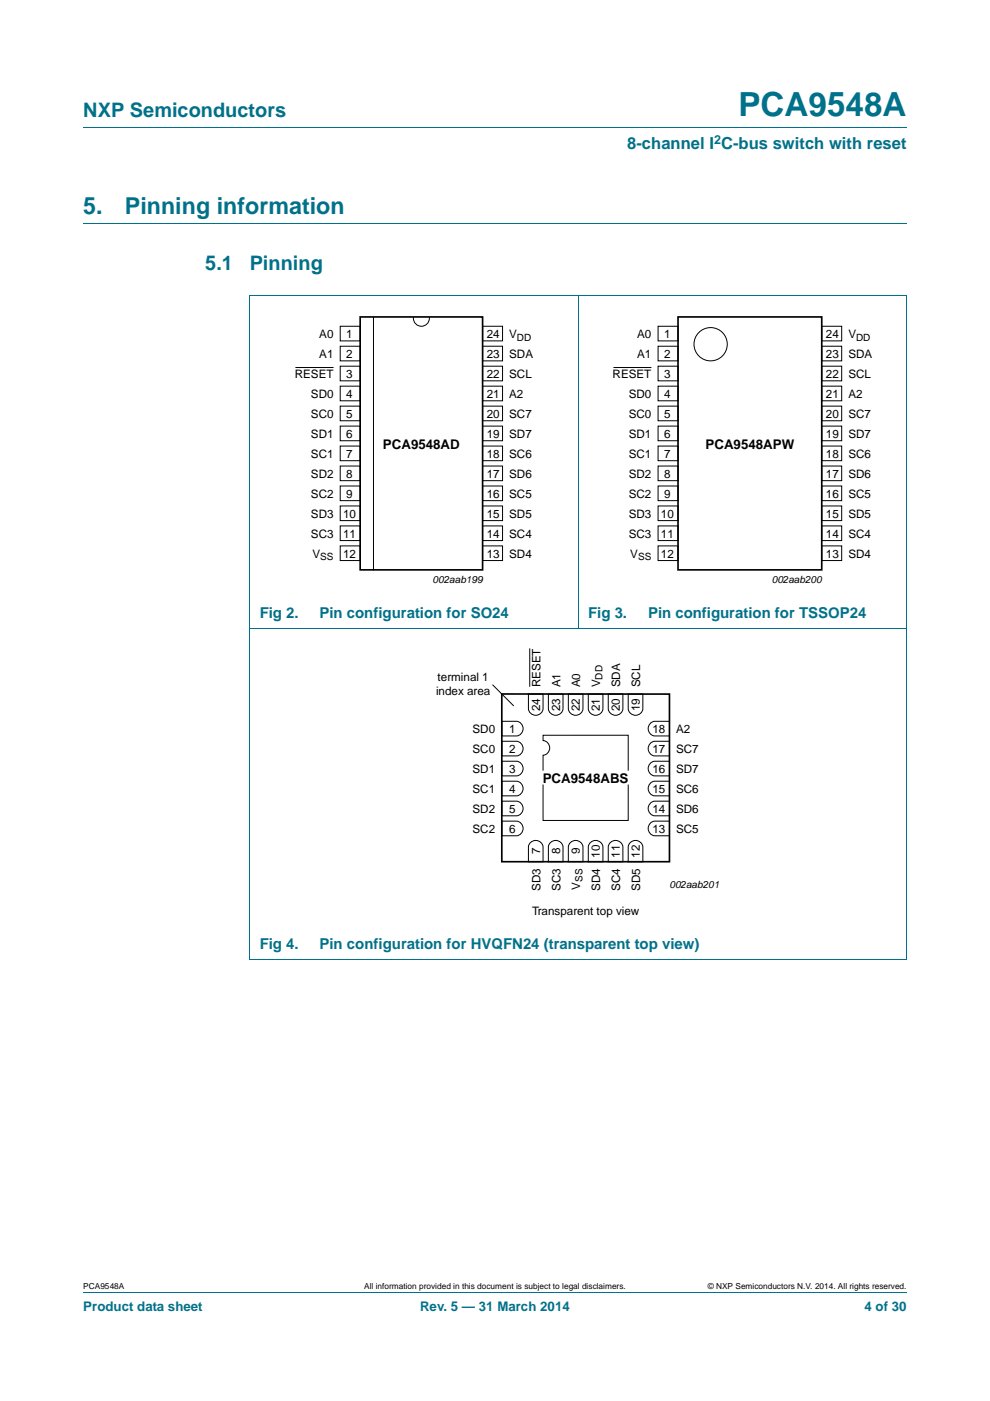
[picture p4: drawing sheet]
<svg xmlns="http://www.w3.org/2000/svg" width="210mm" height="297mm" viewBox="0 0 210 297" stroke-linecap="round" stroke-linejoin="round" font-family="sans-serif">
<path d="M17.7 27h174.6M17.7 47.4h174.6M52.9 62.6h139.4M53 62.7v140.6M122.6 62.6v70.6M192.3 62.7v140.6M52.9 133.2h139.4M52.9 203.4h139.4M17.7 273.9h174.6" fill="none" stroke="#00718a" stroke-width=".21"/>
<g fill="none" stroke="#000" stroke-width=".21">
<path d="M62.7 77.9h8M72.2 69.2h4.2v3.1h-4.2zM72.2 73.4h4.2v3.1h-4.2zM72.2 77.6h4.2v3.1h-4.2zM79.2 67.2v53.7M87.7 67.2a1.71 1.71 0 0 0 1.7 2 1.71 1.71 0 0 0 1.7-2M102.4 77.6h4.2v3.1h-4.2zM102.4 69.2h4.2v3.1h-4.2zM102.4 73.4h4.2v3.1h-4.2zM130.1 77.9h8.1M139.6 69.2h4.2v3.1h-4.2zM139.6 73.4h4.2v3.1h-4.2z"/>
<path d="M139.6 77.6h4.2v3.1h-4.2zM174.3 77.6h4.2v3.1h-4.2zM174.3 69.2h4.2v3.1h-4.2zM174.3 73.4h4.2v3.1h-4.2zM72.2 81.9h4.2v3.1h-4.2zM72.2 86.1h4.2v3.1h-4.2zM72.2 90.3h4.2v3.1h-4.2zM72.2 94.6h4.2v3.1h-4.2zM72.2 98.8h4.2v3.1h-4.2zM102.4 94.6h4.2v3.1h-4.2zM102.4 98.8h4.2v3.1h-4.2zM102.4 86.1h4.2v3.1h-4.2z"/>
<path d="M102.4 90.3h4.2v3.1h-4.2zM102.4 81.9h4.2v3.1h-4.2zM139.6 81.9h4.2v3.1h-4.2zM139.6 86.1h4.2v3.1h-4.2zM139.6 90.3h4.2v3.1h-4.2zM139.6 94.6h4.2v3.1h-4.2zM139.6 98.8h4.2v3.1h-4.2zM174.3 94.6h4.2v3.1h-4.2zM174.3 98.8h4.2v3.1h-4.2zM174.3 86.1h4.2v3.1h-4.2zM174.3 90.3h4.2v3.1h-4.2zM174.3 81.9h4.2v3.1h-4.2z"/>
<path d="M72.2 103h4.2v3.1h-4.2zM72.2 107.3h4.2v3.1h-4.2zM72.2 111.5h4.2v3.1h-4.2zM72.2 115.7h4.2v3.1h-4.2zM102.4 111.5h4.2v3.1h-4.2zM102.4 115.7h4.2v3.1h-4.2zM102.4 103h4.2v3.1h-4.2zM102.4 107.3h4.2v3.1h-4.2zM139.6 103h4.2v3.1h-4.2zM139.6 107.3h4.2v3.1h-4.2zM139.6 111.5h4.2v3.1h-4.2zM139.6 115.7h4.2v3.1h-4.2z"/>
<path d="M174.3 111.5h4.2v3.1h-4.2zM174.3 115.7h4.2v3.1h-4.2zM174.3 103h4.2v3.1h-4.2zM174.3 107.3h4.2v3.1h-4.2zM112.4 137.5v8.1M104.5 145.2l4.5 4.5M106.4 157.2h3.1a1.56 1.56 0 0 1 1.4 1.5 1.56 1.56 0 0 1-1.4 1.6h-3.1zM106.4 152.9h3.1a1.56 1.56 0 0 1 1.4 1.6 1.56 1.56 0 0 1-1.4 1.5h-3.1zM112.1 147.1h3.1v3.1a1.56 1.56 0 0 1-1.6 1.5 1.56 1.56 0 0 1-1.5-1.5zM115.2 155.9h18v18.1h-18v-13.9a1.56 1.56 0 0 0 1.4-1.5 1.56 1.56 0 0 0-1.4-1.6zM116.3 147.1h3.1v3.1a1.56 1.56 0 0 1-1.5 1.5 1.56 1.56 0 0 1-1.6-1.5zM120.5 147.1h3.1v3.1a1.56 1.56 0 0 1-1.5 1.5 1.56 1.56 0 0 1-1.6-1.5z"/>
<path d="M124.8 147.1h3.1v3.1a1.56 1.56 0 0 1-1.6 1.5 1.56 1.56 0 0 1-1.5-1.5zM129 147.1h3.1v3.1a1.56 1.56 0 0 1-1.5 1.5 1.56 1.56 0 0 1-1.6-1.5zM133.2 147.1h3.1v3.1a1.56 1.56 0 0 1-1.5 1.5 1.56 1.56 0 0 1-1.6-1.5zM138.1 157.5l.8-.3h3.1v3.1h-3.1a1.57 1.57 0 0 1-1.4-1.1 1.57 1.57 0 0 1 .6-1.7zM138.1 153.3l.8-.4h3.1v3.1h-3.1a1.57 1.57 0 0 1-1.4-1.1 1.57 1.57 0 0 1 .6-1.6zM106.4 174.1h3.1a1.56 1.56 0 0 1 1.4 1.5 1.56 1.56 0 0 1-1.4 1.6h-3.1zM106.4 169.9h3.1a1.56 1.56 0 0 1 1.4 1.5 1.56 1.56 0 0 1-1.4 1.6h-3.1zM106.4 165.6h3.1a1.56 1.56 0 0 1 1.4 1.6 1.56 1.56 0 0 1-1.4 1.5h-3.1zM106.4 161.4h3.1a1.56 1.56 0 0 1 1.4 1.5 1.56 1.56 0 0 1-1.4 1.6h-3.1zM112.4 178.8a1.57 1.57 0 0 1 1.7-.5 1.57 1.57 0 0 1 1.1 1.3v3.1h-3.1v-3.1zM116.6 178.8a1.57 1.57 0 0 1 1.7-.5 1.57 1.57 0 0 1 1.1 1.3v3.1h-3.1v-3.1zM120.9 178.8a1.57 1.57 0 0 1 1.6-.5 1.57 1.57 0 0 1 1.1 1.3v3.1h-3.1v-3.1z"/>
<path d="M125.1 178.8a1.57 1.57 0 0 1 1.7-.5 1.57 1.57 0 0 1 1.1 1.3v3.1h-3.1v-3.1zM129.3 178.8a1.57 1.57 0 0 1 1.7-.5 1.57 1.57 0 0 1 1.1 1.3v3.1h-3.1v-3.1zM133.6 178.8a1.57 1.57 0 0 1 1.6-.5 1.57 1.57 0 0 1 1.1 1.3v3.1h-3.1v-3.1zM138.1 174.4l.8-.3h3.1v3.1h-3.1a1.57 1.57 0 0 1-1.4-1.1 1.57 1.57 0 0 1 .6-1.7zM138.1 170.2l.8-.3h3.1v3.1h-3.1a1.57 1.57 0 0 1-1.4-1.1 1.57 1.57 0 0 1 .6-1.7zM138.1 166l.8-.4h3.1v3.1h-3.1a1.57 1.57 0 0 1-1.4-1.1 1.57 1.57 0 0 1 .6-1.6zM138.1 161.7l.8-.3h3.1v3.1h-3.1a1.57 1.57 0 0 1-1.4-1.1 1.57 1.57 0 0 1 .6-1.7z"/>
<circle cx="150.7" cy="73" r="3.5"/>
</g>
<path d="M76.4 67.2h26v53.6h-26zM143.8 67.2h30.5v53.6h-30.5zM106.4 147.1l35.6 .1v35.5h-35.6z" fill="none" stroke="#000" stroke-width=".35"/>
<path d="M114.9 163.6h18.5v2.6h-18.5z" fill="#fff" stroke="#fff" stroke-width=".35"/>
<text font-size="7" fill="#00718a" x="156.6" y="24.6">PCA9548A</text>
<g font-size="4.9" fill="#00718a">
<text x="17.7" y="45.4">5.</text>
<text x="26.5" y="45.4">Pinning information</text>
</g>
<g font-size="4.2" fill="#00718a">
<text x="17.7" y="24.9">NXP Semiconductors</text>
<text x="43.5" y="57.3">5.1</text>
<text x="53" y="57.3">Pinning</text>
</g>
<text font-size="3.5" fill="#00718a" x="133" y="31.6">8-channel I C-bus switch with reset</text>
<g font-size="3.2" fill="#00718a">
<text x="55.1" y="131">Fig 2.</text>
<text x="67.8" y="131">Pin configuration for SO24</text>
<text x="124.7" y="131">Fig 3.</text>
<text x="137.4" y="131">Pin configuration for TSSOP24</text>
<text x="55.1" y="201.3">Fig 4.</text>
<text x="67.8" y="201.3">Pin configuration for HVQFN24 (transparent top view)</text>
</g>
<g font-size="2.8">
<text x="81.2" y="95.1">PCA9548AD</text>
<text x="149.6" y="95.1">PCA9548APW</text>
<text x="115.1" y="165.9">PCA9548ABS</text>
</g>
<g font-size="2.8" fill="#00718a">
<text x="17.7" y="277.9">Product data sheet</text>
<text x="89.1" y="277.9">Rev. 5 — 31 March 2014</text>
<text x="183.4" y="277.9">4 of 30</text>
</g>
<text font-size="2.6" fill="#00718a" x="151.4" y="30.5">2</text>
<g font-size="2.5">
<text x="67.7" y="71.7">A0</text>
<text x="73.4" y="71.6">1</text>
<text x="103.2" y="71.6">24</text>
<text x="108" y="71.7">V</text>
<text x="135.1" y="71.7">A0</text>
<text x="140.9" y="71.6">1</text>
<text x="175.2" y="71.6">24</text>
<text x="179.9" y="71.7">V</text>
<text x="67.7" y="75.9">A1</text>
<text x="73.4" y="75.9">2</text>
<text x="103.2" y="75.9">23</text>
<text x="108" y="75.9">SDA</text>
<text x="135.1" y="75.9">A1</text>
<text x="140.9" y="75.9">2</text>
<text x="175.2" y="75.9">23</text>
<text x="179.9" y="75.9">SDA</text>
<text x="62.5" y="80.2">RESET</text>
<text x="73.4" y="80.1">3</text>
<text x="103.2" y="80.1">22</text>
<text x="108" y="80.2">SCL</text>
<text x="129.9" y="80.2">RESET</text>
<text x="140.9" y="80.1">3</text>
<text x="175.2" y="80.1">22</text>
<text x="179.9" y="80.2">SCL</text>
<text x="65.9" y="84.4">SD0</text>
<text x="65.9" y="88.6">SC0</text>
<text x="73.4" y="84.3">4</text>
<text x="73.4" y="88.6">5</text>
<text x="103.2" y="88.6">20</text>
<text x="103.2" y="84.3">21</text>
<text x="108" y="84.4">A2</text>
<text x="108" y="88.6">SC7</text>
<text x="133.4" y="84.4">SD0</text>
<text x="133.4" y="88.6">SC0</text>
<text x="140.9" y="84.3">4</text>
<text x="140.9" y="88.6">5</text>
<text x="175.2" y="88.6">20</text>
<text x="175.2" y="84.3">21</text>
<text x="179.9" y="84.4">A2</text>
<text x="179.9" y="88.6">SC7</text>
<text x="65.9" y="92.9">SD1</text>
<text x="73.4" y="92.8">6</text>
<text x="103.2" y="92.8">19</text>
<text x="108" y="92.9">SD7</text>
<text x="133.4" y="92.9">SD1</text>
<text x="140.9" y="92.8">6</text>
<text x="175.2" y="92.8">19</text>
<text x="179.9" y="92.9">SD7</text>
<text x="65.9" y="97.1">SC1</text>
<text x="65.9" y="101.3">SD2</text>
<text x="73.4" y="97">7</text>
<text x="73.4" y="101.3">8</text>
<text x="103.2" y="97">18</text>
<text x="103.2" y="101.3">17</text>
<text x="108" y="97.1">SC6</text>
<text x="108" y="101.3">SD6</text>
<text x="133.4" y="97.1">SC1</text>
<text x="133.4" y="101.3">SD2</text>
<text x="140.9" y="97">7</text>
<text x="140.9" y="101.3">8</text>
<text x="175.2" y="97">18</text>
<text x="175.2" y="101.3">17</text>
<text x="179.9" y="97.1">SC6</text>
<text x="179.9" y="101.3">SD6</text>
<text x="65.9" y="105.6">SC2</text>
<text x="73.4" y="105.5">9</text>
<text x="103.2" y="105.5">16</text>
<text x="108" y="105.6">SC5</text>
<text x="133.4" y="105.6">SC2</text>
<text x="140.9" y="105.5">9</text>
<text x="175.2" y="105.5">16</text>
<text x="179.9" y="105.6">SC5</text>
<text x="65.9" y="109.8">SD3</text>
<text x="72.8" y="109.7">10</text>
<text x="72.8" y="114">11</text>
<text x="103.2" y="114">14</text>
<text x="103.2" y="109.7">15</text>
<text x="108" y="109.8">SD5</text>
<text x="133.4" y="109.8">SD3</text>
<text x="140.2" y="109.7">10</text>
<text x="140.2" y="114">11</text>
<text x="175.2" y="114">14</text>
<text x="175.2" y="109.7">15</text>
<text x="179.9" y="109.8">SD5</text>
<text x="65.9" y="114">SC3</text>
<text x="66.3" y="118.3">V</text>
<text x="72.8" y="118.2">12</text>
<text x="103.2" y="118.2">13</text>
<text x="108" y="118.3">SD4</text>
<text x="108" y="114">SC4</text>
<text x="133.4" y="114">SC3</text>
<text x="133.7" y="118.3">V</text>
<text x="140.2" y="118.2">12</text>
<text x="175.2" y="118.2">13</text>
<text x="179.9" y="114">SC4</text>
<text x="179.9" y="118.3">SD4</text>
<text x="92.5" y="147.3">index area</text>
<text x="92.8" y="144.3">terminal 1</text>
<text x="114.6" y="145.7" transform="rotate(-90 114.6 145.7)">RESET</text>
<text x="118.8" y="145.7" transform="rotate(-90 118.8 145.7)">A1</text>
<text x="123.1" y="145.7" transform="rotate(-90 123.1 145.7)">A0</text>
<text x="127.3" y="145.7" transform="rotate(-90 127.3 145.7)">V</text>
<text x="131.6" y="145.7" transform="rotate(-90 131.6 145.7)">SDA</text>
<text x="135.8" y="145.7" transform="rotate(-90 135.8 145.7)">SCL</text>
<text x="100.2" y="155.5">SD0</text>
<text x="108" y="155.4">1</text>
<text x="114.5" y="150.8" transform="rotate(-90 114.5 150.8)">24</text>
<text x="118.8" y="150.8" transform="rotate(-90 118.8 150.8)">23</text>
<text x="123" y="150.8" transform="rotate(-90 123 150.8)">22</text>
<text x="127.2" y="150.8" transform="rotate(-90 127.2 150.8)">21</text>
<text x="131.5" y="150.8" transform="rotate(-90 131.5 150.8)">20</text>
<text x="135.7" y="150.8" transform="rotate(-90 135.7 150.8)">19</text>
<text x="138.4" y="155.4">18</text>
<text x="143.4" y="155.5">A2</text>
<text x="100.2" y="159.7">SC0</text>
<text x="108" y="159.6">2</text>
<text x="138.4" y="159.6">17</text>
<text x="143.4" y="159.7">SC7</text>
<text x="100.2" y="163.9">SD1</text>
<text x="108" y="163.9">3</text>
<text x="138.4" y="163.9">16</text>
<text x="143.4" y="163.9">SD7</text>
<text x="100.2" y="172.4">SD2</text>
<text x="100.2" y="168.2">SC1</text>
<text x="108" y="172.3">5</text>
<text x="108" y="168.1">4</text>
<text x="138.4" y="172.3">14</text>
<text x="138.4" y="168.1">15</text>
<text x="143.4" y="168.2">SC6</text>
<text x="143.4" y="172.4">SD6</text>
<text x="100.2" y="176.6">SC2</text>
<text x="108" y="176.6">6</text>
<text x="138.4" y="176.6">13</text>
<text x="143.4" y="176.6">SC5</text>
<text x="114.5" y="181.1" transform="rotate(-90 114.5 181.1)">7</text>
<text x="118.8" y="181.1" transform="rotate(-90 118.8 181.1)">8</text>
<text x="123" y="181.1" transform="rotate(-90 123 181.1)">9</text>
<text x="127.2" y="181.8" transform="rotate(-90 127.2 181.8)">10</text>
<text x="131.5" y="181.8" transform="rotate(-90 131.5 181.8)">11</text>
<text x="135.7" y="181.8" transform="rotate(-90 135.7 181.8)">12</text>
<text x="114.6" y="188.9" transform="rotate(-90 114.6 188.9)">SD3</text>
<text x="118.9" y="188.9" transform="rotate(-90 118.9 188.9)">SC3</text>
<text x="123.1" y="188.6" transform="rotate(-90 123.1 188.6)">V</text>
<text x="127.3" y="188.9" transform="rotate(-90 127.3 188.9)">SD4</text>
<text x="131.6" y="188.9" transform="rotate(-90 131.6 188.9)">SC4</text>
<text x="135.8" y="188.9" transform="rotate(-90 135.8 188.9)">SD5</text>
<text x="112.9" y="194">Transparent top view</text>
</g>
<g font-size="2.1">
<text x="109.7" y="72.2">DD</text>
<text x="181.6" y="72.2">DD</text>
<text x="67.9" y="118.8">SS</text>
<text x="135.3" y="118.8">SS</text>
<text x="91.8" y="123.6">002aab199</text>
<text x="163.7" y="123.6">002aab200</text>
<text x="127.8" y="144.1" transform="rotate(-90 127.8 144.1)">DD</text>
<text x="123.6" y="186.9" transform="rotate(-90 123.6 186.9)">SS</text>
<text x="142" y="188.3">002aab201</text>
</g>
<g font-size="1.8">
<text x="17.7" y="273.3">PCA9548A</text>
<text x="77.3" y="273.3">All information provided in this document is subject to legal disclaimers.</text>
<text x="150.1" y="273.3">© NXP Semiconductors N.V. 2014. All rights reserved.</text>
</g>
</svg>
